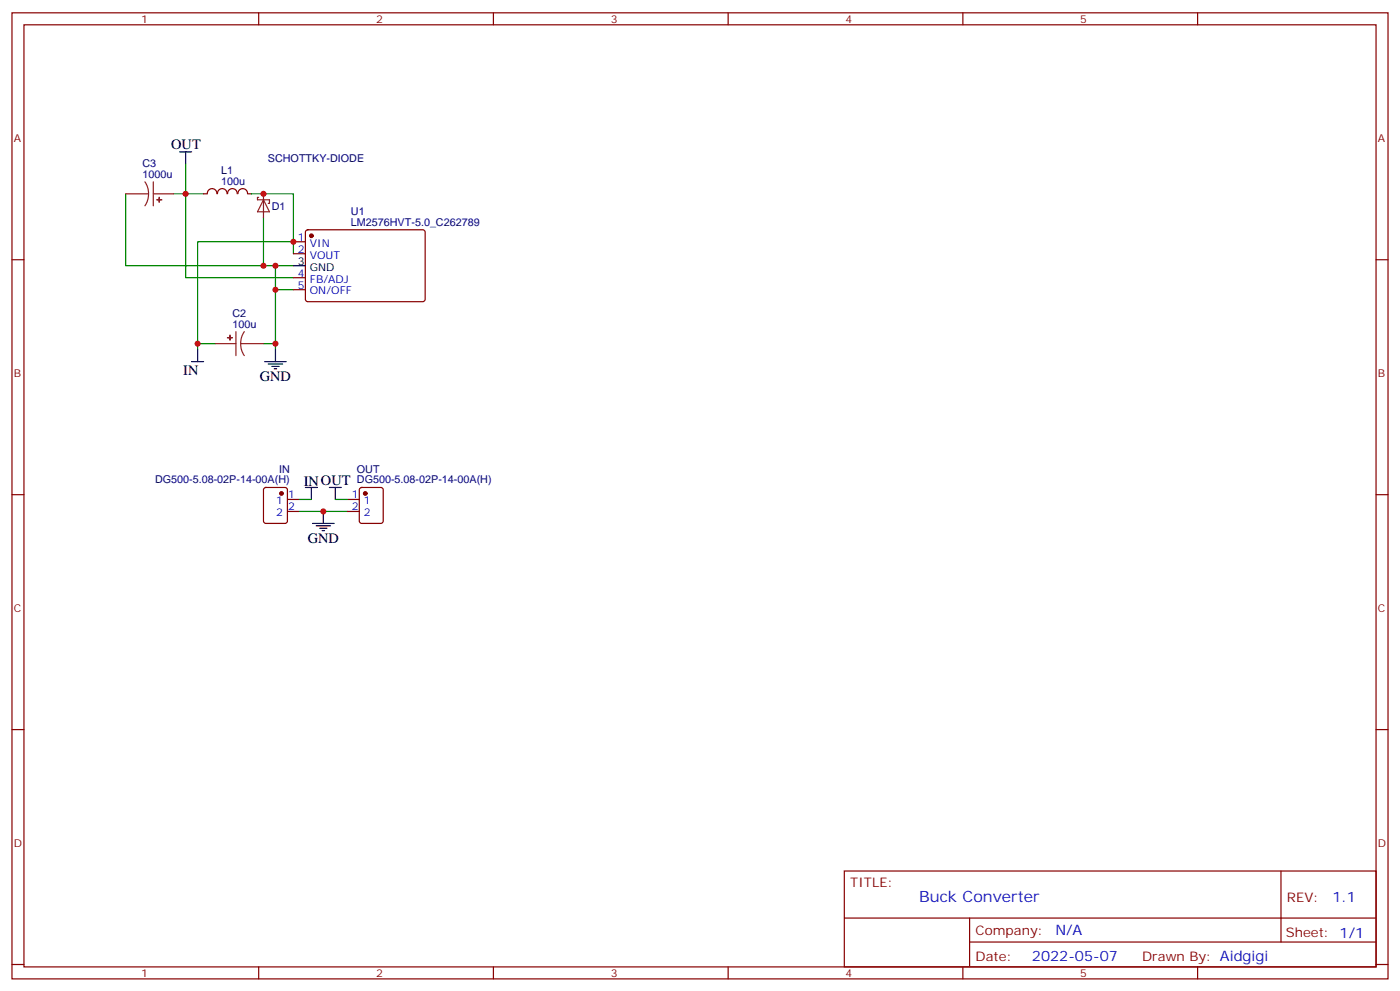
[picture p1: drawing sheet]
<svg xmlns="http://www.w3.org/2000/svg" width="412mm" height="292mm" viewBox="0 0 412 292" stroke-linecap="round" stroke-linejoin="round" font-family="sans-serif">
<g fill="none" stroke="#870000" stroke-width=".35">
<path d="M3.5 3.8h405.4v284.3h-405.4zM7.1 7.3h398.2v277.3h-398.2zM76.2 3.8v3.5M145.3 3.8v3.5M214.5 3.8v3.5M283.6 3.8v3.5M352.8 3.8v3.5M60 57h1M61.1 57a1.41 1.41 0 0 1 1.4-1.5 1.41 1.41 0 0 1 1.4 1.5M64.1 57a1.41 1.41 0 0 1 1.4-1.5 1.41 1.41 0 0 1 1.4 1.5M67.1 57a1.41 1.41 0 0 1 1.4-1.5 1.41 1.41 0 0 1 1.4 1.5M70.1 57a1.41 1.41 0 0 1 1.4-1.5 1.41 1.41 0 0 1 1.4 1.5"/>
<path d="M73 57h1.1M3.5 76.4h3.6M86.4 71.2h3.6M86.4 74.7h3.6M90.2 67.8l.5-.2 34.1 .1 .4 .6v20.1l-.7 .4-34.1-.1-.4-.6v-19.8zM405.3 76.4h3.6M86.4 81.7h3.6M86.4 85.3h3.6M3.5 145.6h3.6M77.8 143.7l.5-.2h5.7l.6 .4 .1 9.5-.5 .6-5.9 .1-.6-.5-.1-9.4zM84.7 147h3.5M84.7 150.5h3.5"/>
<path d="M102.3 147h3.5M102.3 150.5h3.5M106.1 143.7l.4-.2h5.7l.6 .4 .1 9.5-.5 .6-5.9 .1-.6-.5-.1-9.4zM405.3 145.6h3.6M3.5 214.7h3.6M405.3 214.7h3.6M248.7 256.4h156.6v28.2h-156.6zM377.3 256.4v20.9M248.7 270.2h156.5M285.6 277.3h119.6M285.6 270.2v14.1M3.5 283.9h3.6"/>
<path d="M76.2 284.6v3.5M145.3 284.6v3.5M214.5 284.6v3.5M283.6 284.6v3.5M352.8 284.6v3.5M405.3 283.9h3.6"/>
</g>
<g fill="none" stroke="#008700" stroke-width=".35">
<path d="M37 57v21.2h40.6M54.7 48.2v8.8h-3.5M60 57h-5.3v24.7h31.7M74.1 57h12.3v17.7M77.6 64.1v14.1h3.5M86.4 71.2h-28.2v31.7M86.4 78.2h-5.3v7.1M86.4 85.3h-5.3v17.6M58.2 101.1h5.3M77.6 101.1h3.5M88.2 150.5h14.1M88.2 147h3.5"/>
<path d="M98.8 147h3.5"/>
</g>
<g fill="none" stroke="#8c2424" stroke-width=".35">
<path d="M37 57h6.7M42.7 53.5l.8 1.7 .2 1.8M43.7 57l-.2 1.9-.8 1.7M45.2 57h6M45.2 53.5v7.1M76.2 58.1h-.4v.7h3.6v1.1h-.4M77.6 58.8l1.8 3.5h-3.6zM77.6 57v7.1M69.5 97.6v7.1M72 97.6l-.9 1.7-.2 1.8M63.5 101.1h6M70.9 101.1l.2 1.9 .9 1.7"/>
<path d="M70.9 101.1h6.7"/>
</g>
<g fill="#8c2424" stroke="#8c2424" stroke-width=".35">
<path d="M46.9 58.1v1.4z"/>
<path d="M46.2 58.8h1.4z"/>
<path d="M67.7 98.7l.1 1.4z"/>
<path d="M67 99.4h1.4z"/>
</g>
<g fill="none" stroke="#000" stroke-width=".35">
<path d="M52.9 44.7h3.5M54.7 44.7v3.5M86.4 78.2h3.6M56.4 106.4h3.6M58.2 102.9v3.5M78 106.4h6.3M79 107.1h4.3M80.1 107.8h2.1M80.8 108.5h.7M81.1 102.9v3.5M90 143.5h3.5M91.7 143.5v3.5"/>
<path d="M92.1 154.1h6.3M93.1 154.8h4.3M94.2 155.5h2.1M94.9 156.2h.7M95.2 150.5v3.6M97 143.5h3.5M98.8 143.5v3.5"/>
</g>
<g fill="#870000" stroke="#870000" stroke-width=".35">
<circle cx="91.7" cy="69.4" r=".53"/>
<circle cx="82.9" cy="145.2" r=".53"/>
<circle cx="107.6" cy="145.2" r=".53"/>
</g>
<g fill="#c00">
<circle cx="77.6" cy="78.2" r=".88"/>
<circle cx="54.7" cy="57" r=".88"/>
<circle cx="77.6" cy="57" r=".88"/>
<circle cx="81.1" cy="78.2" r=".88"/>
<circle cx="86.4" cy="71.2" r=".88"/>
<circle cx="58.2" cy="101.1" r=".88"/>
<circle cx="81.1" cy="101.1" r=".88"/>
<circle cx="81.1" cy="85.3" r=".88"/>
<circle cx="95.3" cy="150.5" r=".88"/>
</g>
<text font-size="4.6" fill="#00f" x="270.8" y="265.4">Buck Converter</text>
<g font-size="4.2">
<text x="50.4" y="44">OUT</text>
<text x="54" y="110.3">IN</text>
<text x="76.6" y="112.1">GND</text>
<text x="89.5" y="143.1">INOUT</text>
<text x="90.7" y="159.7">GND</text>
</g>
<g font-size="4.2" fill="#00f">
<text x="392.5" y="265.6">1.1</text>
<text x="310.9" y="275.2">N/A</text>
<text x="304" y="283">2022-05-07</text>
</g>
<g font-size="3.9" fill="#800">
<text x="250.5" y="260.9">TITLE:</text>
<text x="379.1" y="265.6">REV:</text>
<text x="287.4" y="275.1">Company:</text>
<text x="378.7" y="275.8">Sheet: 1/1</text>
<text x="287.4" y="282.8">Date:</text>
<text x="336.4" y="282.9">Drawn By: Aidgigi</text>
</g>
<g font-size="3.2" fill="#800">
<text x="41.6" y="6.8">1</text>
<text x="110.8" y="6.8">2</text>
<text x="179.9" y="6.8">3</text>
<text x="249.1" y="6.8">4</text>
<text x="318.2" y="6.8">5</text>
<text x="4.1" y="41.9">A</text>
<text x="405.9" y="41.9">A</text>
<text x="4.1" y="111">B</text>
<text x="405.9" y="111">B</text>
<text x="4.1" y="180.2">C</text>
<text x="405.9" y="180.2">C</text>
<text x="4.1" y="249.3">D</text>
<text x="405.9" y="249.3">D</text>
<text x="41.6" y="287.6">1</text>
<text x="110.8" y="287.6">2</text>
<text x="179.9" y="287.6">3</text>
<text x="249.1" y="287.6">4</text>
<text x="318.2" y="287.6">5</text>
</g>
<g font-size="3.2" fill="#000080">
<text x="78.9" y="47.6">SCHOTTKY-DIODE</text>
<text x="42" y="52.5">1000u</text>
<text x="42" y="49.3">C3</text>
<text x="65.2" y="51.3">L1</text>
<text x="65.2" y="54.5">100u</text>
<text x="80.1" y="61.7">D1</text>
<text x="103.4" y="63.2">U1</text>
<text x="103.4" y="66.4">LM2576HVT-5.0_C262789</text>
<text x="68.4" y="93.4">C2</text>
<text x="68.4" y="96.6">100u</text>
<text x="45.7" y="142.3">DG500-5.08-02P-14-00A(H)</text>
<text x="82.2" y="139.1">IN</text>
<text x="105.1" y="142.3">DG500-5.08-02P-14-00A(H)</text>
<text x="105.1" y="139.1">OUT</text>
</g>
<g font-size="3.2" fill="#00f">
<text x="87.8" y="70.8">1</text>
<text x="87.8" y="74.3">2</text>
<text x="91.3" y="72.6">VIN</text>
<text x="91.3" y="76.1">VOUT</text>
<text x="87.8" y="81.4">4</text>
<text x="91.3" y="83.1">FB/ADJ</text>
<text x="87.8" y="84.9">5</text>
<text x="91.3" y="86.7">ON/OFF</text>
<text x="81.3" y="148.4">1</text>
<text x="84.8" y="146.6">1</text>
<text x="103.6" y="146.6">1</text>
<text x="107.1" y="148.4">1</text>
<text x="81.3" y="151.9">2</text>
<text x="84.8" y="150.2">2</text>
<text x="103.6" y="150.2">2</text>
<text x="107.1" y="151.9">2</text>
</g>
<g font-size="3.2">
<text x="87.8" y="77.9">3</text>
<text x="91.3" y="79.6">GND</text>
</g>
</svg>
